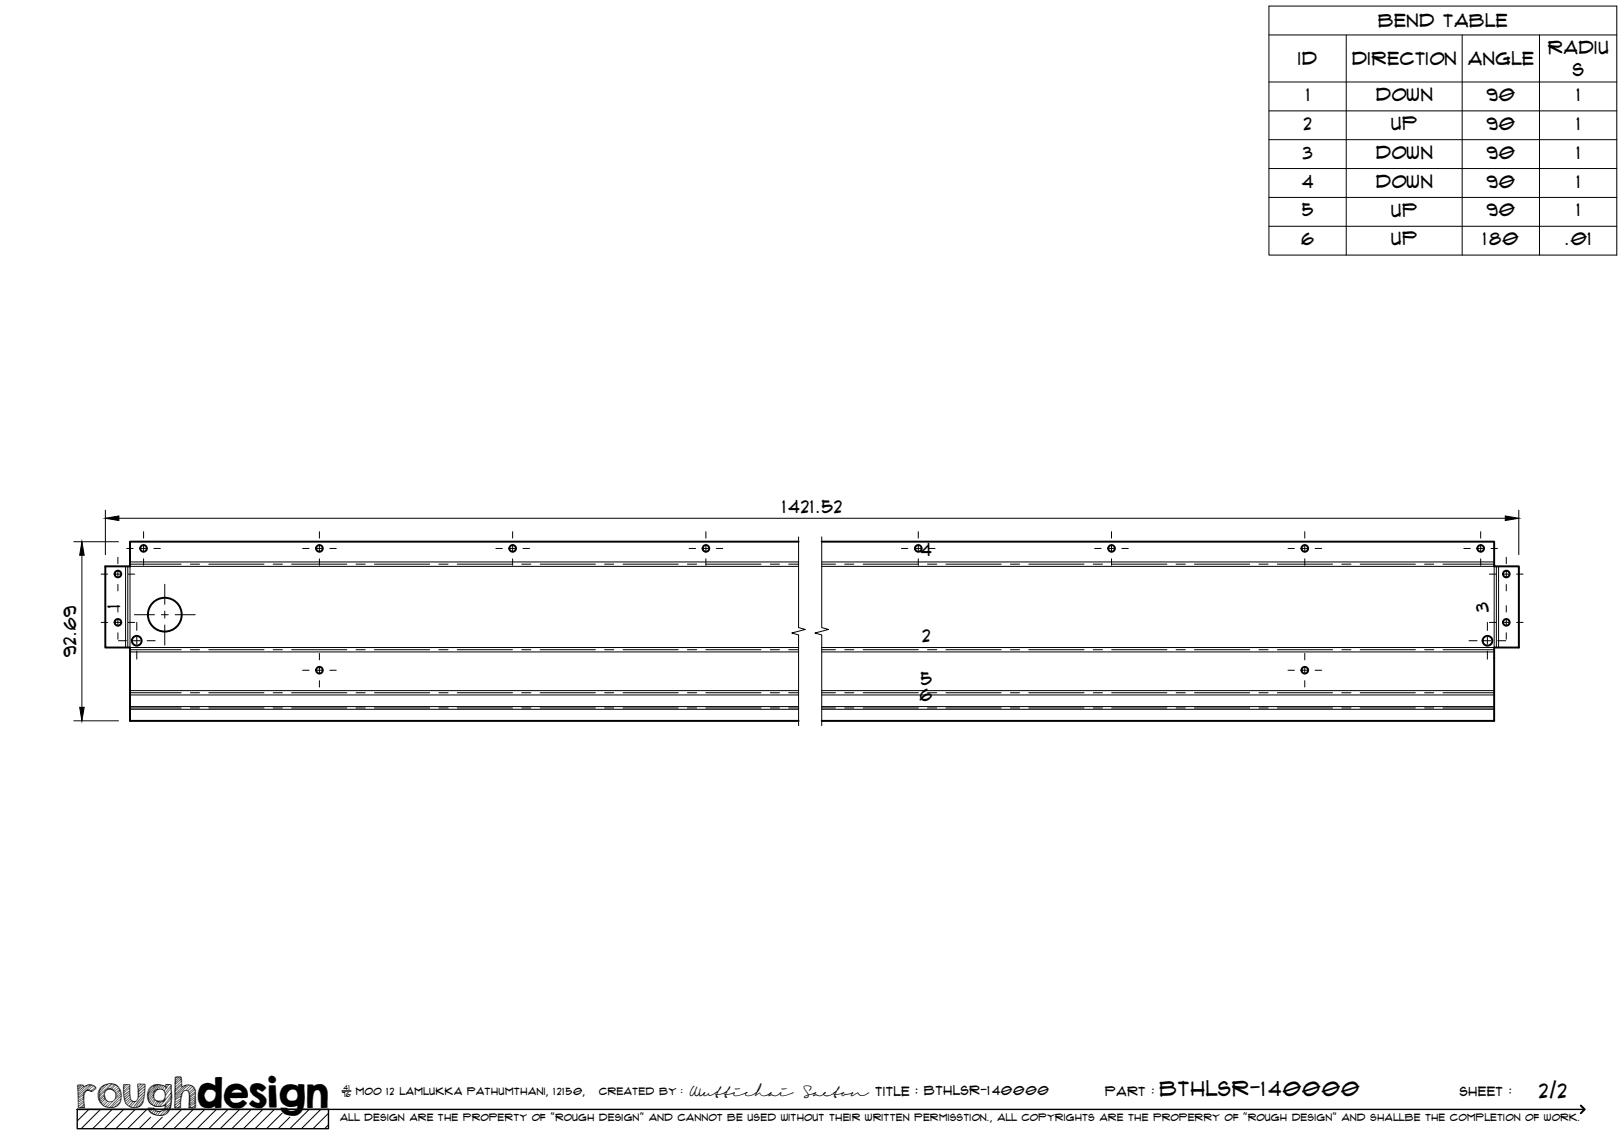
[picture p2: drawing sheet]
<svg xmlns="http://www.w3.org/2000/svg" width="420mm" height="297mm" viewBox="0 0 420 297" stroke-linecap="round" stroke-linejoin="round" font-family="sans-serif">
<!-- layer: Visible -->
<g fill="none" stroke="#000" stroke-width=".51">
<path d="M206.6 140.2h-173v6.3h-6.4v21h6.4v19h173M212.6 140.2h174v6.3h6.4v21h-6.4v19h-174"/>
<circle cx="30.5" cy="148.5" r=".86"/>
<circle cx="37.1" cy="141.9" r=".86"/>
<circle cx="42.6" cy="159" r="4.4"/>
<circle cx="82.6" cy="141.9" r=".86"/>
<circle cx="132.6" cy="141.9" r=".86"/>
<circle cx="182.6" cy="141.9" r=".86"/>
<circle cx="237.6" cy="141.9" r=".86"/>
<circle cx="287.6" cy="141.9" r=".86"/>
<circle cx="337.6" cy="141.9" r=".86"/>
<circle cx="383.1" cy="141.9" r=".86"/>
<circle cx="389.7" cy="148.5" r=".86"/>
<circle cx="30.5" cy="161" r=".86"/>
<circle cx="35.4" cy="165.8" r="1.26"/>
<circle cx="82.6" cy="173.4" r=".86"/>
<circle cx="337.6" cy="173.4" r=".86"/>
<circle cx="384.8" cy="165.8" r="1.26"/>
<circle cx="389.7" cy="161" r=".86"/>
</g>
<!-- layer: Bend Center -->
<g fill="none" stroke="#000" stroke-width=".26">
<path d="M33.1 146.5v21M33.6 146h13.3M49.3 146h2.3M54 146h14.3M70.7 146h2.4M75.4 146h14.3M92.1 146h2.4M96.9 146h14.3M113.5 146h2.4M118.3 146h14.3M135 146h2.4M139.7 146h14.3"/>
<path d="M156.4 146h2.4M161.2 146h14.3M177.8 146h2.4M182.6 146h14.3M199.3 146h2.4M204 146h2.6M212.6 146h3.6M218.5 146h2.4M223.3 146h14.3M240 146h2.4M244.7 146h14.3M261.4 146h2.4"/>
<path d="M266.2 146h14.3M282.9 146h2.3M287.6 146h14.3M304.3 146h2.4M309 146h14.3M325.7 146h2.4M330.5 146h14.3M347.1 146h2.4M351.9 146h14.3M368.6 146h2.3M373.3 146h13.3M387.1 146.5v21"/>
<path d="M33.6 179.2h13.3M33.6 168.1h13.3M49.3 179.2h2.3M49.3 168.1h2.3M54 179.2h14.3M54 168.1h14.3M70.7 179.2h2.4M70.7 168.1h2.4M75.4 179.2h14.3M75.4 168.1h14.3M92.1 179.2h2.4M92.1 168.1h2.4"/>
<path d="M96.9 179.2h14.3M96.9 168.1h14.3M113.5 179.2h2.4M113.5 168.1h2.4M118.3 179.2h14.3M118.3 168.1h14.3M135 179.2h2.4M135 168.1h2.4M139.7 179.2h14.3M139.7 168.1h14.3M156.4 179.2h2.4M156.4 168.1h2.4"/>
<path d="M161.2 179.2h14.3M161.2 168.1h14.3M177.8 179.2h2.4M177.8 168.1h2.4M182.6 179.2h14.3M182.6 168.1h14.3M199.3 179.2h2.4M199.3 168.1h2.4M204 179.2h2.6M204 168.1h2.6M212.6 179.2h3.6M212.6 168.1h3.6"/>
<path d="M218.5 179.2h2.4M218.5 168.1h2.4M223.3 179.2h14.3M223.3 168.1h14.3M240 179.2h2.4M240 168.1h2.4M244.7 179.2h14.3M244.7 168.1h14.3M261.4 179.2h2.4M261.4 168.1h2.4M266.2 179.2h14.3M266.2 168.1h14.3"/>
<path d="M282.9 179.2h2.3M282.9 168.1h2.3M287.6 179.2h14.3M287.6 168.1h14.3M304.3 179.2h2.4M304.3 168.1h2.4M309 179.2h14.3M309 168.1h14.3M325.7 179.2h2.4M325.7 168.1h2.4M330.5 179.2h14.3M330.5 168.1h14.3"/>
<path d="M347.1 179.2h2.4M347.1 168.1h2.4M351.9 179.2h14.3M351.9 168.1h14.3M368.6 179.2h2.3M368.6 168.1h2.3M373.3 179.2h13.3M373.3 168.1h13.3M33.6 183.2h13.3M49.3 183.2h2.3M54 183.2h14.3M70.7 183.2h2.4"/>
<path d="M75.4 183.2h14.3M92.1 183.2h2.4M96.9 183.2h14.3M113.5 183.2h2.4M118.3 183.2h14.3M135 183.2h2.4M139.7 183.2h14.3M156.4 183.2h2.4M161.2 183.2h14.3M177.8 183.2h2.4M182.6 183.2h14.3M199.3 183.2h2.4"/>
<path d="M204 183.2h2.6M212.6 183.2h3.6M218.5 183.2h2.4M223.3 183.2h14.3M240 183.2h2.4M244.7 183.2h14.3M261.4 183.2h2.4M266.2 183.2h14.3M282.9 183.2h2.3M287.6 183.2h14.3M304.3 183.2h2.4M309 183.2h14.3"/>
<path d="M325.7 183.2h2.4M330.5 183.2h14.3M347.1 183.2h2.4M351.9 183.2h14.3M368.6 183.2h2.3M373.3 183.2h13.3"/>
</g>
<!-- layer: Visible Narrow -->
<g fill="none" stroke="#000" stroke-width=".26">
<path d="M32.5 146.5v21M33.6 145.4h173M206.6 146.5h-173v21h173M212.6 146.5h174v21h-174M212.6 145.4h174M387.7 146.5v21M33.6 168.7h173M33.6 178.7h173M33.6 179.8h173M212.6 168.7h174M212.6 178.7h174M212.6 179.8h174"/>
<path d="M33.6 183.5h173M33.6 182.8h173M212.6 183.5h174M212.6 182.8h174"/>
</g>
<!-- layer: TitleBlock -->
<path d="M20 287h65v5h-65zM20 287h390M88.5 282.3h2.3" fill="none" stroke="#000" stroke-width=".36"/>
<path d="M409 286.1l1 .9-1 1" fill="none" stroke="#000" stroke-width=".51"/>
<g fill="none" stroke="#000" stroke-width=".26">
<path d="M23 287l-3 3.1M26 287l-5 5M29 287l-5 5M32 287l-5 5M35 287l-5 5M38 287l-5 5M39 289.1l-3 2.9M42 289.1l-3 2.9M47 287l-5 5M50 287l-5 5M53 287l-5 5M56 287l-5 5"/>
<path d="M59 287l-5 5M62 287l-5 5M65 287l-5 5M68 287l-5 5M71 287l-5 5M73 288l-4 4M75 289.1l-3 2.9M80 287l-5 5M83 287l-5 5M85 288l-4 4M85 291l-1 1"/>
</g>
<!-- layer: Smart Centers -->
<g fill="none" stroke="#000" stroke-width=".26">
<path d="M37.1 137.6v1.6M82.6 137.6v1.6M132.6 137.6v1.6M182.6 137.6v1.6M237.6 137.6v1.6M287.6 137.6v1.6M337.6 137.6v1.6M383.1 137.6v1.6M26.2 148.6h1.6M29.6 148.6h1.8M30.5 144.2v1.7M30.5 147.6v1.8"/>
<path d="M30.5 151.2v1.7M30.5 156.7v1.7M32.8 141.9h1.7M33.2 148.6h1.7M34.8 159.1h5.2M36.2 141.9h1.8M37.1 141v1.8M37.1 144.6v1.7M39.8 141.9h1.7M41.7 159.1h1.8M42.6 151.2v5.2M42.6 158.1v1.8"/>
<path d="M45.3 159.1h5.2M78.3 141.9h1.7M81.7 141.9h1.8M82.6 141v1.8M82.6 144.6v1.7M85.3 141.9h1.7M128.3 141.9h1.7M131.7 141.9h1.8M132.6 141v1.8M132.6 144.6v1.7M135.3 141.9h1.7M178.3 141.9h1.7"/>
<path d="M181.7 141.9h1.8M182.6 141v1.8M182.6 144.6v1.7M185.3 141.9h1.7M233.2 141.9h1.7M236.7 141.9h1.8M237.6 141v1.8M237.6 144.6v1.7M240.2 141.9h1.7M283.2 141.9h1.7M286.7 141.9h1.8M287.6 141v1.8"/>
<path d="M287.6 144.6v1.7M290.2 141.9h1.7M333.2 141.9h1.7M336.7 141.9h1.8M337.6 141v1.8M337.6 144.6v1.7M340.3 141.9h1.6M378.7 141.9h1.7M382.2 141.9h1.8M383.1 141v1.8M383.1 144.6v1.7M385.3 148.6h1.7"/>
<path d="M385.7 141.9h1.7M388.8 148.6h1.8M389.7 144.2v1.7M389.7 147.6v1.8M389.7 151.2v1.7M389.7 156.7v1.7M392.4 148.6h1.6M26.2 161h1.6M29.6 161h1.8M30.5 160.2v1.7M30.5 163.7v1.7M30.6 165.8h2.1"/>
<path d="M33.2 161h1.7M34.5 165.8h1.8M35.4 161v2.1M35.4 164.9v1.8M35.4 168.5v2M38.1 165.8h2M42.6 161.7v5.2M78.3 173.4h1.7M81.7 173.4h1.8M82.6 169.1v1.6M82.6 172.5v1.8M82.6 176.1v1.7"/>
<path d="M85.3 173.4h1.7M333.2 173.4h1.7M336.7 173.4h1.8M337.6 169.1v1.6M337.6 172.5v1.8M337.6 176.1v1.7M340.3 173.4h1.6M380.1 165.8h2M383.9 165.8h1.8M384.8 161v2.1M384.8 164.9v1.8M384.8 168.5v2"/>
<path d="M385.3 161h1.7M387.5 165.8h2.1M388.8 161h1.8M389.7 160.2v1.7M389.7 163.7v1.7M392.4 161h1.6"/>
</g>
<!-- layer: Bend Tables -->
<path d="M328.3 1.6h90v64.4h-90zM328.3 9h90M348.3 9v57M378.3 9v57M398.3 9v57M328.3 21.2h90M328.3 28.7h90M328.3 36.1h90M328.3 43.6h90M328.3 51.1h90M328.3 58.6h90" fill="none" stroke="#000" stroke-width=".26"/>
<!-- layer: FD_Dimensions -->
<path d="M27.3 132v11.5M30.8 134.1h358.6M392.9 132v11.5M19.1 140.2h11.5M21.2 143.7v39.3M19.1 186.5h11.5" fill="none" stroke="#000" stroke-width=".26"/>
<path d="M27.3 134.1l3.5-.6v1.2zM389.4 133.5l3.5 .6-3.5 .6zM21.2 140.2l.6 3.5h-1.2zM20.6 183h1.2l-.6 3.5z" fill="#000" stroke="#000" stroke-width=".26"/>
<!-- layer: Break Lines -->
<path d="M206.6 138.9v23.5l1.7 .5-3.4 .9 1.7 .5v23.5M212.6 138.9v23.5l1.8 .5-3.6 .9 1.8 .5v23.5" fill="none" stroke="#000" stroke-width=".26"/>
<text font-size="9.7" x="19.9" y="286.8">roughdesign</text>
<g font-size="5.3">
<text x="300.1" y="283.6">BTHLSR-140000</text>
<text x="398.2" y="284">2/2</text>
</g>
<g font-size="4.6">
<text x="356.6" y="7">Bend Table</text>
<text x="335.9" y="16.9">ID</text>
<text x="349.8" y="16.8">Direction</text>
<text x="379.8" y="16.9">Angle</text>
<text x="400.5" y="13.9">Radiu</text>
<text x="406.9" y="19.8">s</text>
<text x="338" y="26.1">1</text>
<text x="356" y="26.1">Down</text>
<text x="384.6" y="26.1">90</text>
<text x="408" y="26.1">1</text>
<text x="337.3" y="33.6">2</text>
<text x="360" y="33.6">Up</text>
<text x="384.6" y="33.6">90</text>
<text x="408" y="33.6">1</text>
<text x="337.1" y="41">3</text>
<text x="356" y="41.1">Down</text>
<text x="384.6" y="41">90</text>
<text x="408" y="41">1</text>
<text x="336.9" y="48.5">4</text>
<text x="356" y="48.5">Down</text>
<text x="384.6" y="48.5">90</text>
<text x="408" y="48.5">1</text>
<text x="336.9" y="56">5</text>
<text x="360" y="56">Up</text>
<text x="384.6" y="56">90</text>
<text x="408" y="56">1</text>
<text x="336.7" y="63.4">6</text>
<text x="360" y="63.5">Up</text>
<text x="383.7" y="63.4">180</text>
<text x="405.1" y="63.4">.01</text>
<text x="202.4" y="132.6">1421.52</text>
<text x="238.2" y="144">4</text>
<text x="31.1" y="157.4" transform="rotate(-90 31.1 157.4)">1</text>
<text x="385.1" y="158.3" transform="rotate(-90 385.1 158.3)">3</text>
<text x="238.6" y="166.1">2</text>
<text x="19.7" y="170" transform="rotate(-90 19.7 170)">92.69</text>
<text x="238.2" y="177.2">5</text>
<text x="238" y="181.4">6</text>
</g>
<g font-size="3.4">
<text x="178.3" y="283.5">Wuttichai</text>
<text x="208.1" y="283.5">Saeton title : BTHLSR-140000</text>
</g>
<g font-size="3.3">
<text x="286" y="283.5">Part :</text>
<text x="377.7" y="283.5">sheet :</text>
</g>
<g font-size="2.7">
<text x="92.1" y="283.3">moo 12 Lamlukka pathumthani, 12150,</text>
<text x="155" y="283.3">created by :</text>
</g>
<text font-size="2.6" x="88" y="290.1">all design are the property of &quot;rough design&quot; and cannot be used without their written permisstion., all copyrights are the properry of &quot;rough design&quot; and shallbe the completion of work.</text>
<g font-size="1.9">
<text x="88.5" y="283.9">76</text>
<text x="88.9" y="282.1">41</text>
</g>
</svg>
